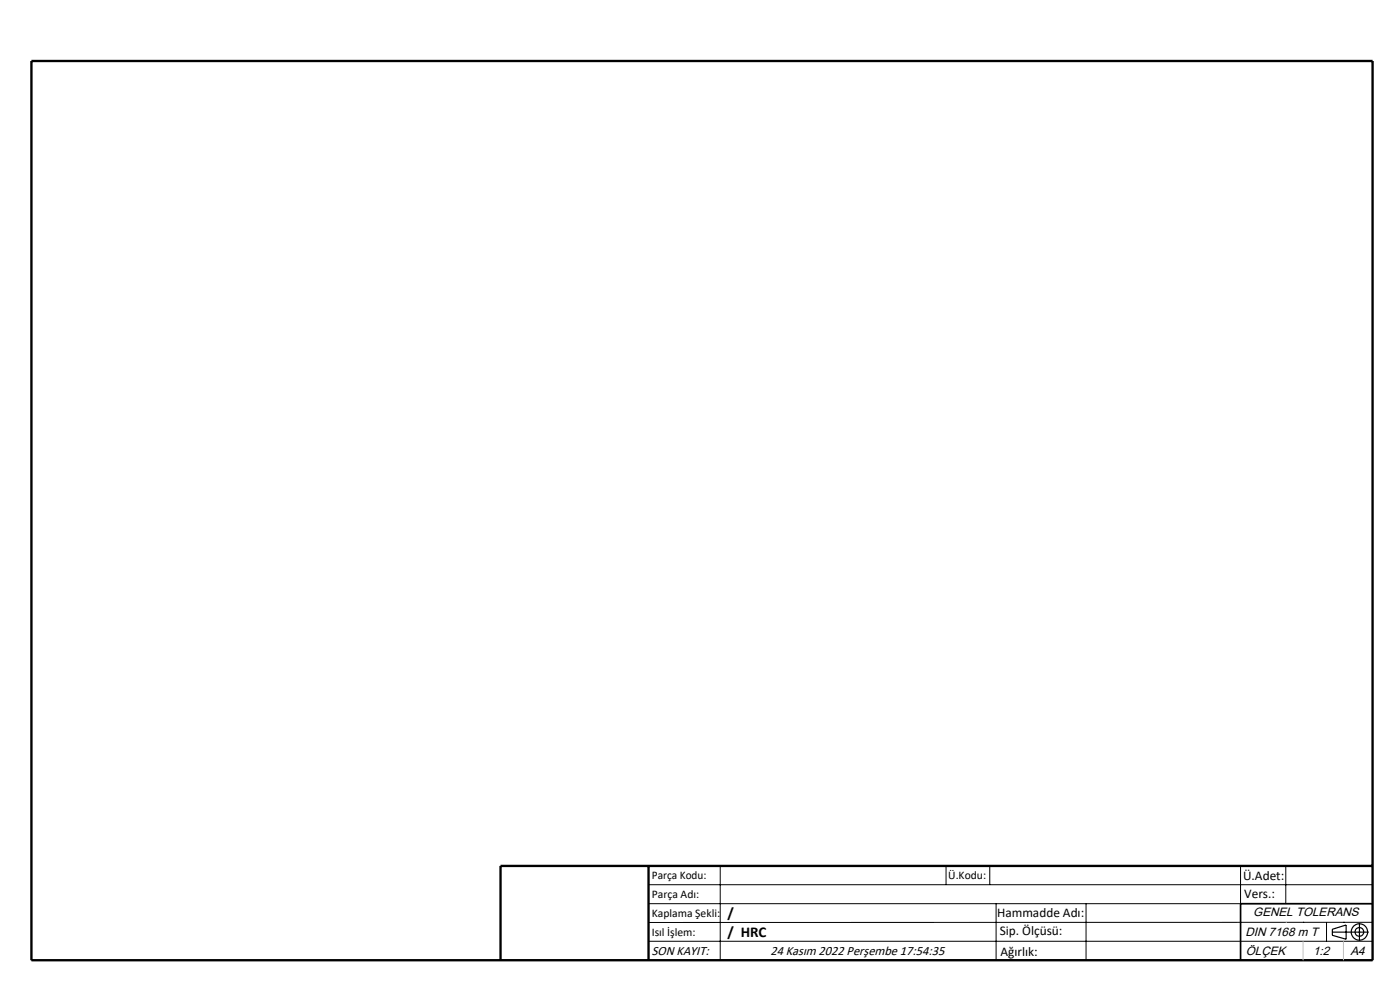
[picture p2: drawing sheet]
<svg xmlns="http://www.w3.org/2000/svg" width="297mm" height="210mm" viewBox="0 0 297 210" stroke-linecap="round" stroke-linejoin="round" font-family="sans-serif">
<g fill="none" stroke="#000" stroke-width=".25">
<path d="M282.6 197.7h7.8M282.6 197.1l3-.9v3l-3-.8zM288.4 195.8v3.8M106.2 203.7h185"/>
<circle cx="288.4" cy="197.7" r="1.74"/>
<circle cx="288.4" cy="197.7" r=".93"/>
</g>
<g fill="none" stroke="#000" stroke-width=".21">
<path d="M137.6 187.7h153.6M137.6 191.7h153.6M137.6 199.7h153.6M152.8 183.7v20M200.7 183.7v4M210 183.7v4M211.3 191.7v12M230.4 191.7v12M263.2 183.7v20M272.8 183.7v8M276.4 195.6h.1M281.4 195.6v4.1"/>
<path d="M285 195.6h.1M291.2 195.6l-153.6 .1"/>
</g>
<path d="M291.2 191.7h-28v12" fill="none" stroke="#000" stroke-width=".35"/>
<path d="M6.7 12.9h284.5v190.8h-284.5zM137.6 183.7v20M291.2 183.7h-185v20" fill="none" stroke="#000" stroke-width=".5"/>
<path d="M276.4 199.7v4M285 199.7v4" fill="none" stroke="#c0c0c0" stroke-width=".21"/>
<path d="M272.8 195.6h.1" fill="none" stroke="#c0c0c0" stroke-width=".25"/>
<g font-size="3.2">
<text x="154.3" y="194.8">/</text>
<text x="154.3" y="198.8">/ HRC</text>
</g>
<g font-size="2.8">
<text x="263.7" y="186.7">Ü.Adet:</text>
<text x="263.9" y="190.5">Vers.:</text>
<text x="211.5" y="194.5">Hammadde Adı:</text>
<text x="138.3" y="202.6">SON KAYIT:</text>
<text x="163.4" y="202.6">24 Kasım 2022 Perşembe 17:54:35</text>
<text x="212.1" y="198.4">Sip. Ölçüsü:</text>
<text x="212.2" y="202.7">Ağırlık:</text>
</g>
<g font-size="2.6">
<text x="265.9" y="194.4">GENEL TOLERANS</text>
<text x="264.2" y="198.5">DIN 7168 m T</text>
<text x="264.3" y="202.6">ÖLÇEK</text>
<text x="278.5" y="202.6">1:2</text>
<text x="286.5" y="202.6">A4</text>
</g>
<g font-size="2.5">
<text x="138.3" y="186.4">Parça Kodu:</text>
<text x="138.3" y="190.5">Parça Adı:</text>
<text x="201.2" y="186.5">Ü.Kodu:</text>
<text x="138.3" y="194.5">Kaplama Şekli:</text>
<text x="138.3" y="198.6">Isıl İşlem:</text>
</g>
</svg>
